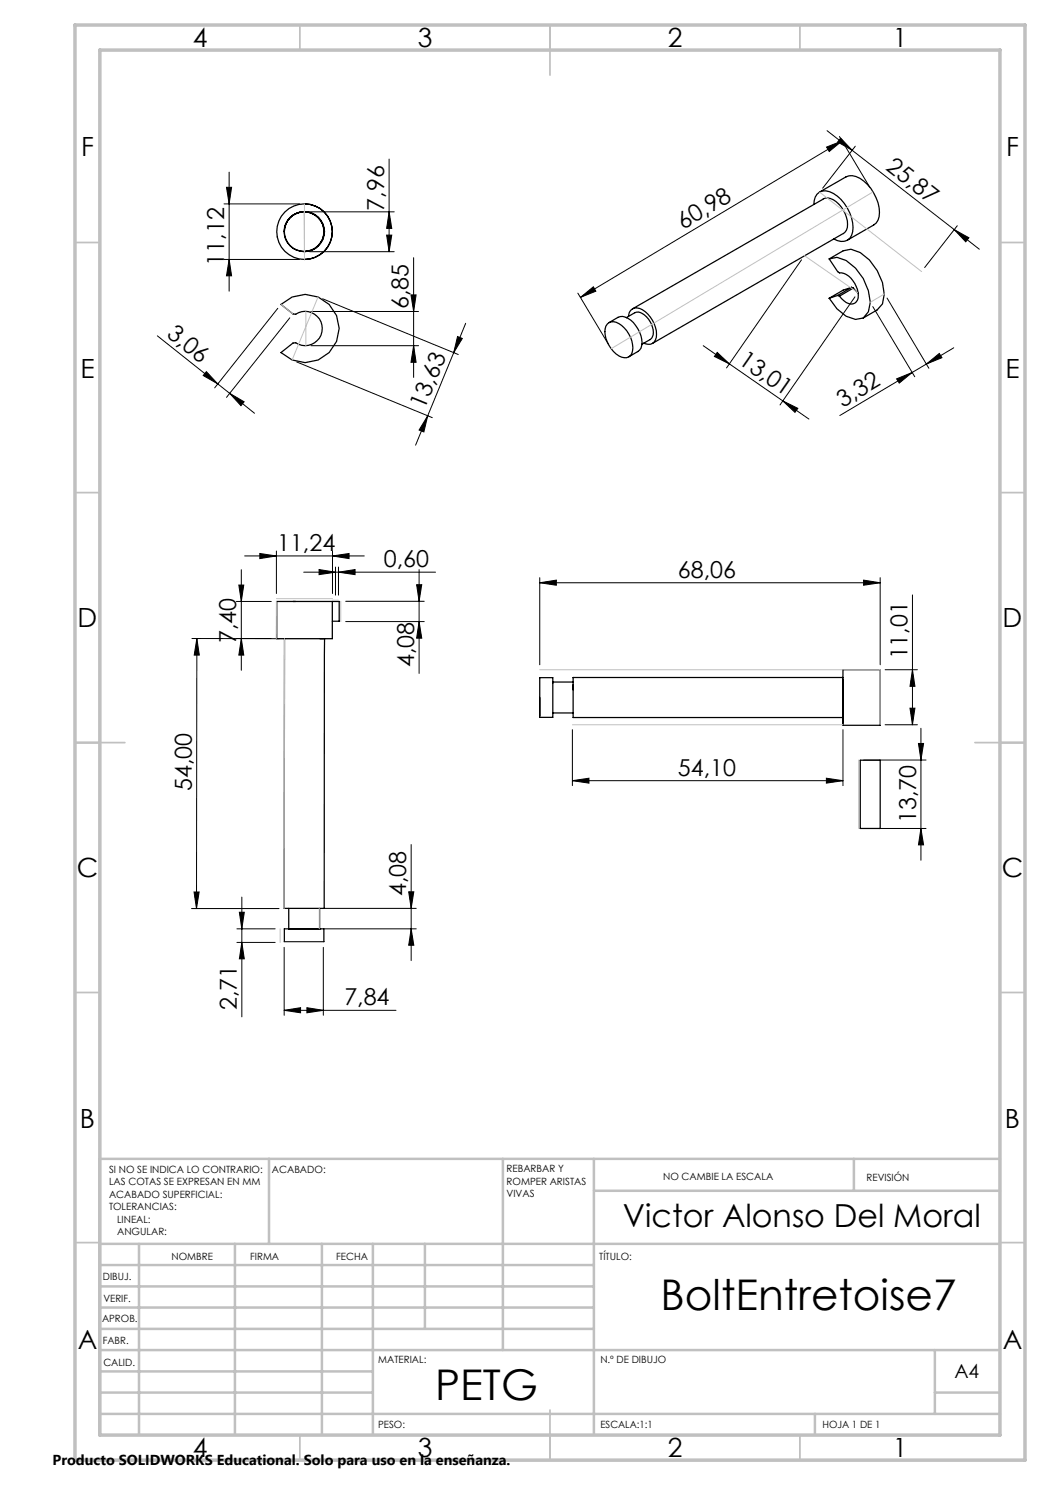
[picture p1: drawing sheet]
<svg xmlns="http://www.w3.org/2000/svg" width="210mm" height="297mm" viewBox="0 0 210 297" stroke-linecap="round" stroke-linejoin="round" font-family="sans-serif">
<g fill="none" stroke="#000" stroke-width=".25">
<path d="M163.9 38.4l5.3-3a3.1 3.1 0 0 1 3.5 .8 8.5 8.5 0 0 1 3.1 7.1l-.2 .7-.4 .6-.5 .4-5.2 3M60.8 42.3a4 4 0 0 1 4.1 4 4 4 0 0 1-4.1 4M60.9 40.8h.1M60.9 51.9h.1M60.9 40.8a5.6 5.6 0 0 1 5.6 5.5 5.6 5.6 0 0 1-5.6 5.6M61 42.4a3.9 3.9 0 0 0-4.1 3.9M162.8 40.9a2.3 2.3 0 0 1 3.1-2.6 8.1 8.1 0 0 1 4.6 8.1 2.14 2.14 0 0 1-3 1.7l-.7-.3M165.8 51.8l1.6-.3 1.8 .6a10.6 10.6 0 0 1 4.9 8.4l-.4 1.9-1.1 1.2-1.5 .3-1.9-.7-1.8-1.4-1.6-2.1M165.8 51.8l1.7 2.5 .4 .3a3.8 3.8 0 0 1 3.3 2.7 2.75 2.75 0 0 1-.2 3.3 2.26 2.26 0 0 1-2.7-.9l-.4-.5M165.8 51.8l2.8-1.6 1.6-.4 1.8 .7a10.7 10.7 0 0 1 4.8 8.3l-.3 2-1.1 1.2-2.8 1.6M167.5 59.1l-1.7 .6M167.5 59.1l.4 .1"/>
<path d="M170.3 57.5l-1.7 .5-2.8 1.7M170.3 57.5l-2.8 1.6M170.3 57.5l.4 .1M170.7 57.6l.9 1M170.7 57.6l-2.8 1.6M56.2 60.9a6.8 6.8 0 0 1 9.6 0 6.8 6.8 0 0 1 0 9.6 6.8 6.8 0 0 1-9.6 0l2.4-1.9 .5-.1a3.4 3.4 0 0 0 5.4-2.8 3.4 3.4 0 0 0-5.4-2.8l-.5-.1zM121.5 64.8a2.03 2.03 0 0 1 2.8 .3 5.6 5.6 0 0 1 2.1 5.6 1.65 1.65 0 0 1-2.6 .5 6 6 0 0 1-2.8-5.5zM121.8 64.5l1.8-1a3 3 0 0 1 3.5 1.6 5 5 0 0 1 1.1 4.5l-.6 .7-1.8 1.1M125.3 63.5l1.7-1a2.1 2.1 0 0 1 2.3 .9 4.2 4.2 0 0 1 1.2 3.9l-.5 .6-1.6 1M125.7 63.3a1.68 1.68 0 0 1 .9-1.6 1.68 1.68 0 0 1 1.9 .2 5.7 5.7 0 0 1 2.6 6.1 1.54 1.54 0 0 1-2.3 .6M126.5 61.8l38.1-21.9a2.1 2.1 0 0 1 2.7 .5 5.7 5.7 0 0 1 2 5.6l-.6 .7-38.2 22M55.4 120.3h11.1v7.4h-11.1z"/>
<path d="M56.9 127.7l-.1 54h8l.1-54h-.9M58.6 120.3h.5M66.5 120.3h1.3v3.9h-1.3M107.9 135.5h2.7v8h-2.7zM107.9 139.5v3.7M114.6 136.9v1.1M114.6 136.4h-4v.2M168.6 133.9h7.4v11.2h-7.4zM168.6 135.5h-54v8h54M168.6 135.8v7.7M110.6 142.6h4M168.6 143.5v1.1"/>
<path d="M172 152h4v13.7h-4zM56.9 185.8h7.9v2.5h-7.9zM57.7 181.7v4.1h6.4M63.9 181.7v4.1"/>
<circle cx="60.8" cy="46.3" r="4"/>
<circle cx="60.9" cy="46.3" r="5.5"/>
</g>
<g fill="none" stroke="#000" stroke-width=".2">
<path d="M45.3 37.5h1l-.5 3.3zM45.8 34.4v23.8M77.8 31.8v18.5M165.3 29.4l3.1-1.2-2.6 2.1zM165.4 26.1l5 4M167.9 27.3l6.1 10.3M168.1 27.6l2.3 2.5-2.9-1.7zM168.4 28.2l-52.3 31.3M170.4 30.1l20.5 15.8M171.1 29.2l-6.6 8.4M44.8 40.8h15.1M44.8 51.9h15.1"/>
<path d="M45.8 51.9l.5 3.3h-1zM61.8 42.4h17M61.9 50.3h16.9M64.5 59.8l27.2 11.1M77.3 47h1.1l-.6 3.3zM77.8 42.4l.6 3.3h-1.1zM82.2 59h1l-.5 3.3zM82.7 51.5v24M115.6 58.6l6.1 10.3M116.1 59.5l2.6-2.1 .5 .8zM160.3 52l-15 21.6M171 59.4l-15 21.6"/>
<path d="M177.4 59.6l8.4 14.1M190.9 45.9l2.9 1.7-.7 .8zM190.9 45.9l5 3.9M191.5 45.2l-6.6 8.3M31.5 67.2l14.4 11.5M41.3 74.3l2.2 2.5-2.9-1.7zM45.9 78.7l2.9 1.7-.6 .7zM45.9 78.7l5 4M55.6 61.7l-12.7 15.9M58 63.6l-12.7 15.9M59.3 72.4l27.2 11.1M62.2 62.3h21.5"/>
<path d="M62.2 69.1h21.5M82.7 69.1l.5 3.4h-1zM90.7 70.6l-5.2 12.5M91.5 67.3l1 .4-1.8 2.9zM93.1 64.7l-2.4 5.9M140.7 69.1l21.1 14.7M143.4 70.5l2.5 2.3-3-1.5zM174.6 61.3l8.4 14M179.3 75.8l3.1-1.3-2.6 2.1zM182.4 74.5l-14.4 8.6M185.3 72.8l2.6-2.1 .5 .8zM185.3 72.8l-2.9 1.7"/>
<path d="M190.7 69.6l-5.4 3.2M85.5 83.1l-.7 3.3-1-.4zM85.5 83.1l-2.4 5.9M156.6 80.2l3 1.5-.6 .8zM47.8 117h1l-.5 3.3zM48.3 113.9v20.2M48.9 111.2h23.9M52 110.7l3.3 .5-3.3 .5zM55.3 110.2v8.5M60.7 114.4h26.4M63.8 113.9l3.3 .5-3.3 .5zM66.5 111.2l3.3-.5v1z"/>
<path d="M66.5 110.2v8.5M67.1 113.4v5.6M67.7 114.4l3.3-.5v1zM67.7 113.4v5.6M83.3 116.9h1l-.5 3.4zM83.8 113.9v20.8M107.9 116.6l3.4-.6v1zM107.9 115.5v17.5M107.9 116.6h68.1M172.7 116l3.3 .6-3.3 .4zM176 115.5v17.5M182.5 119v26"/>
<path d="M38.4 127.7h17.5M39.4 127.7l.5 3.3h-1.1zM39.4 127.7l-.1 54M47.3 120.3h7M47.3 127.7h6.9M48.3 127.7l.5 3.3h-1zM69.1 120.3h15.7M69.1 124.3h15.7M83.8 124.3l.5 3.3h-1zM177 133.9h6.5M182.5 133.9l.5 3.4h-1zM114.5 156.1l3.3-.5v1z"/>
<path d="M114.5 145.9v11.2M114.5 156.1h54.1M165.3 155.6l3.3 .5-3.3 .5zM168.6 145.9v11.2M172.7 152h12.5M177 145h6.5M182 141.6h1l-.5 3.4zM183.7 148.7h1l-.5 3.3zM184.2 145.7v26.3M38.8 178.4h1l-.5 3.3zM48.4 179.4v24M81.7 178.4h1.1l-.6 3.3z"/>
<path d="M82.2 168.9v23.2M172.7 165.7h12.5M184.2 165.7l.5 3.3h-1zM38.3 181.7h17.5M47.4 185.8h7.6M47.4 188.5h7.6M47.9 182.5h1l-.5 3.3zM48.4 188.5l.5 3.3h-1zM56.8 189.5v13.6M64.7 189.5v13.6M64.8 181.7h18.5M64.8 185.8h18.5"/>
<path d="M82.2 185.8l.6 3.3h-1.1zM56.8 202.1l3.3-.6v1.1zM56.8 202.1h22.4M61.4 201.5l3.3 .6-3.3 .5z"/>
</g>
<g fill="none" stroke="#c0c0c0" stroke-width=".2">
<path d="M163.9 38.4l20.4 15.9M174.6 38.4l-52.4 31.3M60.8 42.4l.1 7.9M60.9 40.8v11.1M63.6 59.4l-5.2 12.6M160.9 51.1l10.7 7.4M176.9 58.8l-2.8 1.7M56.2 60.9l2.4 1.9M61.2 62.3v6.8M55.3 119.7h11.2M55.3 120.3l-.1 7.4M56.9 127.7l-.1 54"/>
<path d="M66.5 120h1.2M68.2 120.3v4M107.9 133.9h68.1v11.1M114.5 145h54.1M171.7 152v13.7M56 185.8v2.7M56.8 188.5h7.9M63.9 181.7v4.1"/>
</g>
<g fill="none" stroke="#c0c0c0" stroke-width=".35">
<path d="M60 5v5M110 5v10M160 5v5M15 48.5h5M200 48.5h5M15 98.5h5M200 98.5h5M15 148.5h10M195 148.5h10M15 198.5h5M200 198.5h5M15 248.5h5"/>
<path d="M200 248.5h5M60 287v5M110 282v10M160 287v5"/>
</g>
<g fill="none" stroke="#c0c0c0" stroke-width=".5">
<path d="M53.8 231.8v17M100.6 231.8v38.2M118.8 231.8v55.2M118.8 238.2h81.2M170.8 231.8v6.4M200 231.8h-180v55.2M20 248.8h180M20 257.3h98.8M20 253h98.8M27.8 248.8v38.2M47 248.8v38.2M64.4 248.8v38.2"/>
<path d="M74.6 248.8v38.2M85 248.8v17M20 265.8h98.8M20 261.5h98.8M20 278.5h54.6M20 274.3h54.6M20 270h180M187 278.5h13M187 270v12.8M20 282.8h180M163 282.8v4.2"/>
</g>
<path d="M15 5h190v287h-190zM20 10h180v277h-180z" fill="none" stroke="#c0c0c0" stroke-width=".7"/>
<g fill="#000">
<path d="M168.1 27.6l2.3 2.5-2.9-1.7zM190.9 45.9l2.9 1.7-.7 .8z"/>
<path d="M45.3 37.5h1l-.5 3.3zM45.8 51.9l.5 3.3h-1zM77.8 42.4l.6 3.3h-1.1zM77.3 47h1.1l-.6 3.3zM82.2 59h1l-.5 3.3zM82.7 69.1l.5 3.4h-1zM83.3 116.9h1l-.5 3.4zM83.8 124.3l.5 3.3h-1zM47.8 117h1l-.5 3.3zM48.3 127.7l.5 3.3h-1zM81.7 178.4h1.1l-.6 3.3zM82.2 185.8l.6 3.3h-1.1zM47.9 182.5h1l-.5 3.3zM48.4 188.5l.5 3.3h-1zM183.7 148.7h1l-.5 3.3zM184.2 165.7l.5 3.3h-1zM182.5 133.9l.5 3.4h-1zM182 141.6h1l-.5 3.4z"/>
<path d="M116.1 59.5l2.6-2.1 .5 .8zM165.3 29.4l3.1-1.2-2.6 2.1z"/>
<path d="M41.3 74.3l2.2 2.5-2.9-1.7zM45.9 78.7l2.9 1.7-.6 .7z"/>
<path d="M91.5 67.3l1 .4-1.8 2.9zM85.5 83.1l-.7 3.3-1-.4z"/>
<path d="M185.3 72.8l2.6-2.1 .5 .8zM179.3 75.8l3.1-1.3-2.6 2.1z"/>
<path d="M156.6 80.2l3 1.5-.6 .8zM143.4 70.5l2.5 2.3-3-1.5z"/>
<path d="M52 110.7l3.3 .5-3.3 .5zM66.5 111.2l3.3-.5v1zM56.8 202.1l3.3-.6v1.1zM61.4 201.5l3.3 .6-3.3 .5z"/>
<path d="M67.7 114.4l3.3-.5v1zM63.8 113.9l3.3 .5-3.3 .5zM172.7 116l3.3 .6-3.3 .4zM107.9 116.6l3.4-.6v1zM165.3 155.6l3.3 .5-3.3 .5zM114.5 156.1l3.3-.5v1z"/>
<path d="M39.4 127.7l.5 3.3h-1.1zM38.8 178.4h1l-.5 3.3z"/>
</g>
<g font-size="8.5">
<text x="132.1" y="262.1">BoltEntretoise7</text>
<text x="87" y="279.9">PETG</text>
</g>
<text font-size="6.3" x="124.6" y="245.3">Victor Alonso Del Moral</text>
<g font-size="5.3">
<text x="38.5" y="9.5">4</text>
<text x="83.5" y="9.5">3</text>
<text x="133.5" y="9.5">2</text>
<text x="178.5" y="9.5">1</text>
<text x="16.2" y="31.2">F</text>
<text x="201.2" y="31.2">F</text>
<text x="16.1" y="75.5">E</text>
<text x="201.1" y="75.5">E</text>
<text x="15.5" y="125.5">D</text>
<text x="200.5" y="125.5">D</text>
<text x="15.4" y="175.5">C</text>
<text x="200.4" y="175.5">C</text>
<text x="16" y="225.5">B</text>
<text x="201" y="225.5">B</text>
<text x="15.5" y="269.7">A</text>
<text x="200.5" y="269.7">A</text>
<text x="38.5" y="291.5">4</text>
<text x="83.5" y="291.5">3</text>
<text x="133.5" y="291.5">2</text>
<text x="178.5" y="291.5">1</text>
</g>
<g font-size="4.7">
<text x="177" y="33.8" transform="rotate(38 177 33.8)">25,87</text>
<text x="76.8" y="42.1" transform="rotate(-90 76.8 42.1)">7,96</text>
<text x="136.6" y="46" transform="rotate(-31 136.6 46)">60,98</text>
<text x="44.8" y="53.1" transform="rotate(-90 44.8 53.1)">11,12</text>
<text x="81.7" y="61.8" transform="rotate(-90 81.7 61.8)">6,85</text>
<text x="33.1" y="67.2" transform="rotate(39 33.1 67.2)">3,06</text>
<text x="147.5" y="72.7" transform="rotate(35 147.5 72.7)">13,01</text>
<text x="84.9" y="82" transform="rotate(-68 84.9 82)">13,63</text>
<text x="168.6" y="81.6" transform="rotate(-31 168.6 81.6)">3,32</text>
<text x="55.4" y="110.2">11,24</text>
<text x="76.8" y="113.4">0,60</text>
<text x="135.6" y="115.5">68,06</text>
<text x="47.3" y="128.6" transform="rotate(-90 47.3 128.6)">7,40</text>
<text x="181.5" y="131.9" transform="rotate(-90 181.5 131.9)">11,01</text>
<text x="82.8" y="133.4" transform="rotate(-90 82.8 133.4)">4,08</text>
<text x="135.6" y="155.1">54,10</text>
<text x="38.3" y="158.2" transform="rotate(-90 38.3 158.2)">54,00</text>
<text x="183.2" y="164.6" transform="rotate(-90 183.2 164.6)">13,70</text>
<text x="81.3" y="179.2" transform="rotate(-90 81.3 179.2)">4,08</text>
<text x="47.4" y="202.1" transform="rotate(-90 47.4 202.1)">2,71</text>
<text x="68.9" y="201">7,84</text>
</g>
<text font-size="3.9" x="190.9" y="275.5">A4</text>
<text font-size="2.9" x="10.5" y="292.9">Producto SOLIDWORKS Educational. Solo para uso en la enseñanza.</text>
<g font-size="2">
<text x="21.8" y="234.6">SI NO SE INDICA LO CONTRARIO:</text>
<text x="21.8" y="237.1">LAS COTAS SE EXPRESAN EN MM</text>
<text x="21.8" y="239.6">ACABADO SUPERFICIAL:</text>
<text x="54.4" y="234.6">ACABADO:</text>
<text x="101.3" y="234.5">REBARBAR Y</text>
<text x="101.3" y="237">ROMPER ARISTAS</text>
<text x="101.3" y="239.5">VIVAS</text>
<text x="132.6" y="236">NO CAMBIE LA ESCALA</text>
<text x="173.3" y="236.2">REVISIÓN</text>
<text x="21.8" y="242.1">TOLERANCIAS:</text>
<text x="23.4" y="244.6">LINEAL:</text>
<text x="23.4" y="247.1">ANGULAR:</text>
<text x="34.3" y="252">NOMBRE</text>
<text x="50" y="251.9">FIRMA</text>
<text x="67.2" y="251.9">FECHA</text>
<text x="119.9" y="251.9">TÍTULO:</text>
<text x="20.6" y="256.1">DIBUJ.</text>
<text x="20.7" y="260.3">VERIF.</text>
<text x="20.4" y="264.4">APROB.</text>
<text x="20.5" y="268.8">FABR.</text>
<text x="20.7" y="273.1">CALID.</text>
<text x="75.6" y="272.5">MATERIAL:</text>
<text x="120.1" y="272.5">N.º DE DIBUJO</text>
<text x="75.6" y="285.5">PESO:</text>
<text x="120.1" y="285.6">ESCALA:1:1</text>
<text x="164.5" y="285.6">HOJA 1 DE 1</text>
</g>
</svg>
